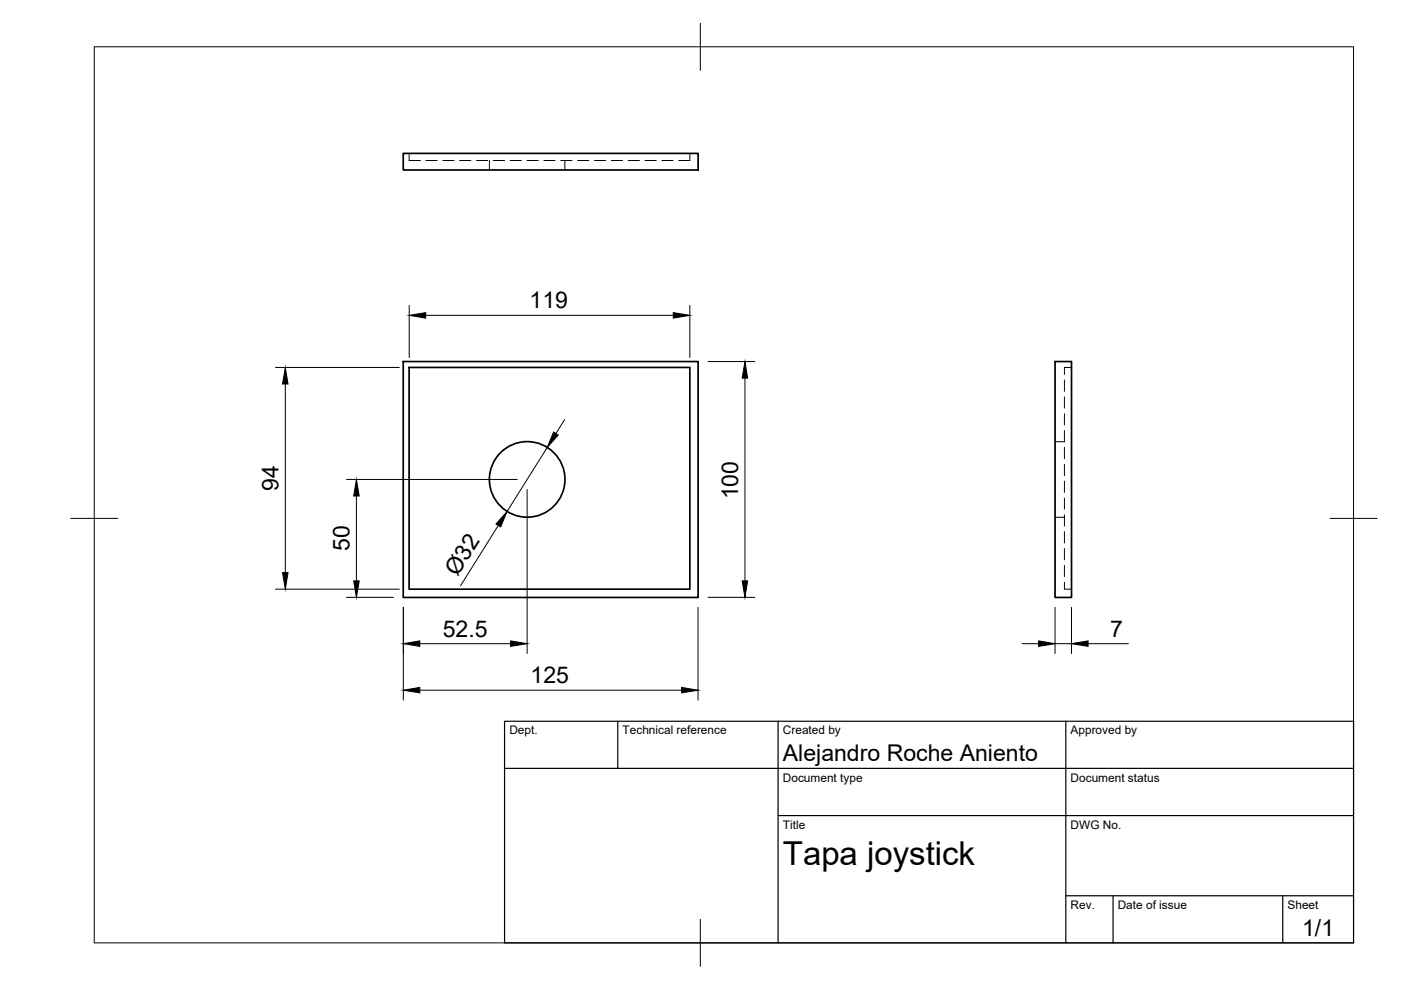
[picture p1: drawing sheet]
<svg xmlns="http://www.w3.org/2000/svg" width="297mm" height="210mm" viewBox="0 0 297 210" stroke-linecap="round" stroke-linejoin="round" font-family="sans-serif">
<!-- layer: Visible -->
<g fill="none" stroke="#000" stroke-width=".36">
<path d="M85.5 32.5h62.5v3.5h-62.5zM85.5 76.7h62.5v50h-62.5zM86.7 77.9h59.6v47h-59.6zM223.7 76.7h3.5v50h-3.5z"/>
<circle cx="111.8" cy="101.6" r="8"/>
</g>
<!-- layer: Hidden -->
<g fill="none" stroke="#000" stroke-width=".21">
<path d="M86.7 32.5v1.5h2.4M90.3 34h2.4M93.9 34h2.4M97.5 34h2.3M101 34h2.4M103.8 34v2M104.6 34h2.4M108.2 34h2.4M111.7 34h2.4M115.3 34h2.4M118.9 34h2.4M119.8 34v2"/>
<path d="M122.5 34h2.3M126 34h2.4M129.6 34h2.4M133.2 34h2.4M136.8 34h2.3M140.3 34h2.4M146.3 32.5v1.5h-2.4M227.2 77.9h-1.5v1.5M225.7 80.6v2.4M225.7 84.2v2.3M225.7 87.7v2.4M225.7 91.3v2.4h-2"/>
<path d="M225.7 94.9v2.4M225.7 98.4v2.4M223.7 109.7h2M225.7 102v2.4M225.7 105.6v2.4M225.7 109.1v2.4M225.7 112.7v2.4M225.7 116.3v2.4M225.7 119.9v2.4M225.7 123.5v1.4h1.5"/>
</g>
<!-- layer: BORDER -->
<path d="M20 9.9h267v190h-267zM148.5 4.9v10M15 109.9h10M282 109.9h10M148.5 194.9v10" fill="none" stroke="#000" stroke-width=".21"/>
<!-- layer: TITLEBLOCK -->
<path d="M107 152.9h180v47h-180zM131 152.9v10M165 152.9v47M226 152.9v47M107 162.9h180M165 172.9h122M226 189.9h61M236 189.9v10M272 189.9v10" fill="none" stroke="#000" stroke-width=".25"/>
<!-- layer: FD_Dimensions -->
<g fill="none" stroke="#000" stroke-width=".21">
<path d="M58.4 77.9h26.3M86.8 64.8v11M90.3 66.9h52.4M146.3 64.8v11M150.1 76.7h9.9M60.5 81.4v40M116 94.9l-8.5 13.6M119.7 89l-1.8 2.9M157.9 80.2v43M73.5 101.7h36.2M75.6 105.2v18M105.6 111.4l-8 12.8"/>
<path d="M111.8 103.8v34.8M58.4 124.9h26.3M73.5 126.7h9.9M85.5 128.8v19.6M89 136.5h19.2M148 128.8v19.6M150.1 126.7h9.9M216.7 136.5h3.5M223.7 128.8v9.8M223.7 136.5h3.5M227.2 128.8v9.8M230.7 136.5h8.5"/>
<path d="M89 146.3h55.5"/>
</g>
<g fill="#000" stroke="#000" stroke-width=".21">
<path d="M86.8 66.9l3.5-.6v1.2zM142.7 66.3l3.6 .6-3.6 .6zM60.5 77.9l.6 3.5h-1.2zM117.4 91.6l1 .6-2.4 2.7zM157.9 76.7l.6 3.5h-1.1zM75.6 101.7l.6 3.5h-1.2zM107.5 108.5l-1.3 3.2-1-.6zM59.9 121.4h1.2l-.6 3.5zM75 123.2h1.2l-.6 3.5zM85.5 136.5l3.5-.6v1.1zM108.2 135.9l3.6 .6-3.6 .5zM157.4 123.2h1.1l-.6 3.5z"/>
<path d="M220.2 135.9l3.5 .6-3.5 .5zM227.2 136.5l3.5-.6v1.1zM85.5 146.3l3.5-.6v1.2zM144.5 145.7l3.5 .6-3.5 .6z"/>
</g>
<text font-size="7" x="166" y="183.4">Tapa joystick</text>
<g font-size="4.9">
<text x="112.3" y="65.4">119</text>
<text x="59" y="104.1" transform="rotate(-90 59 104.1)">94</text>
<text x="156.5" y="105.9" transform="rotate(-90 156.5 105.9)">100</text>
<text x="74.1" y="116.9" transform="rotate(-90 74.1 116.9)">50</text>
<text x="97" y="122.4" transform="rotate(-58 97 122.4)">Ø32</text>
<text x="93.9" y="135">52.5</text>
<text x="235.4" y="135.1">7</text>
<text x="112.5" y="144.9">125</text>
<text x="166" y="161.4">Alejandro Roche Aniento</text>
<text x="276.1" y="198.6">1/1</text>
</g>
<g font-size="2.5">
<text x="108" y="155.7">Dept.</text>
<text x="132" y="155.7">Technical reference</text>
<text x="166" y="155.7">Created by</text>
<text x="227" y="155.7">Approved by</text>
<text x="166" y="165.7">Document type</text>
<text x="227" y="165.7">Document status</text>
<text x="166" y="175.7">Title</text>
<text x="227" y="175.7">DWG No.</text>
<text x="227" y="192.7">Rev.</text>
<text x="237" y="192.7">Date of issue</text>
<text x="273" y="192.7">Sheet</text>
</g>
</svg>
